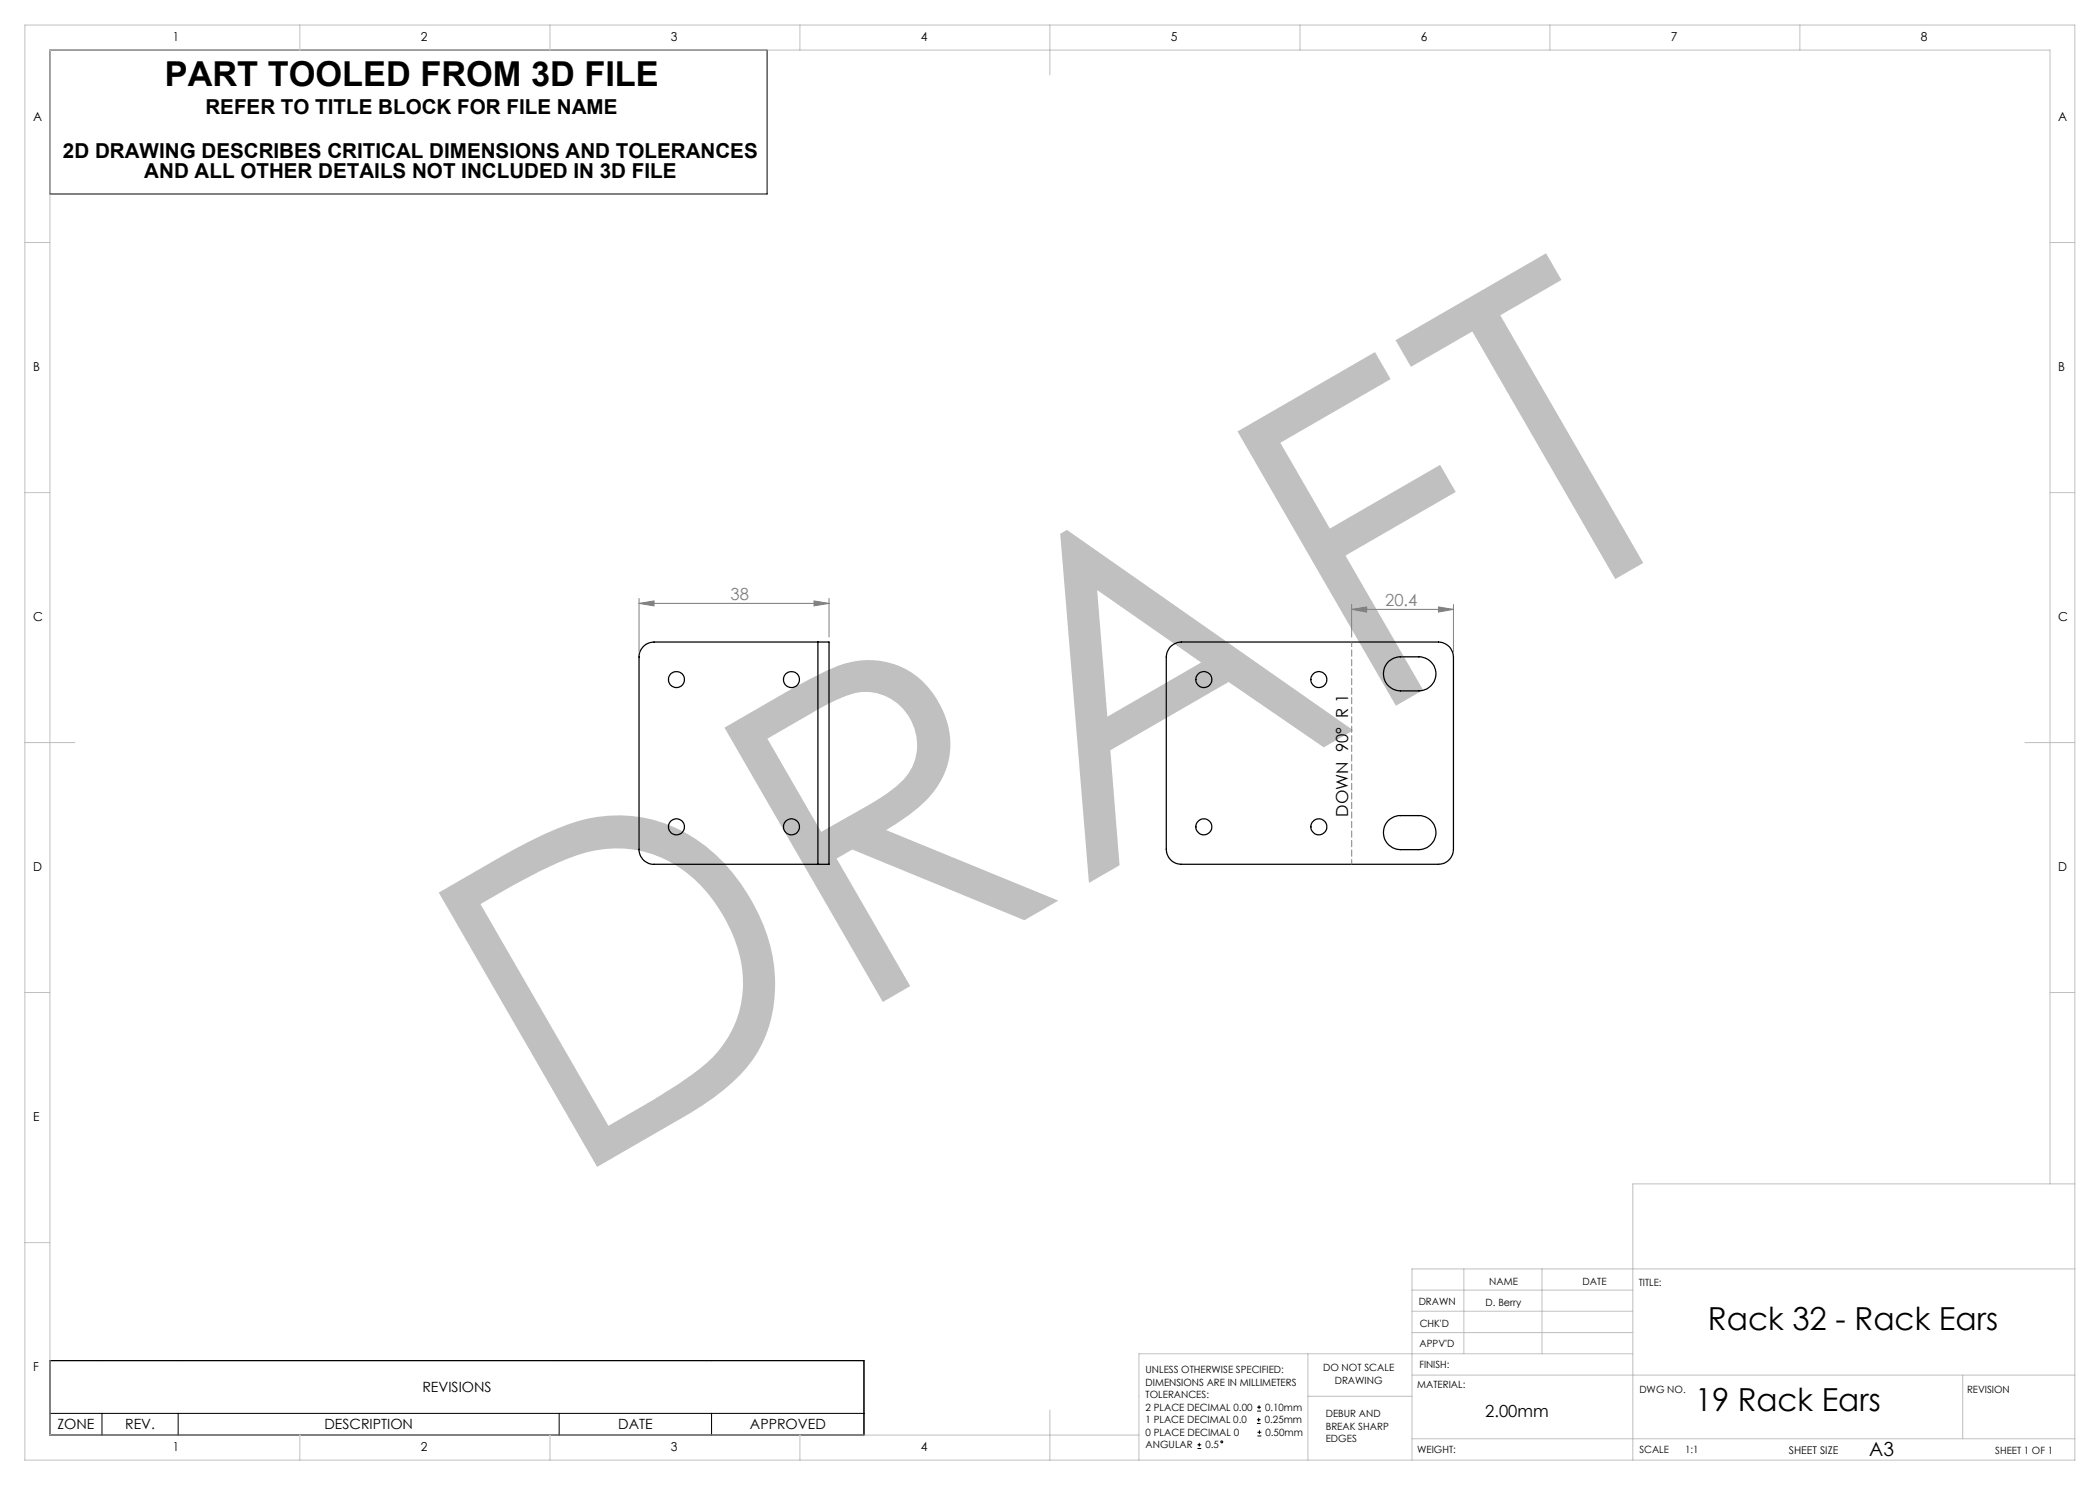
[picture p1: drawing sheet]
<svg xmlns="http://www.w3.org/2000/svg" width="420mm" height="297mm" viewBox="0 0 420 297" stroke-linecap="round" stroke-linejoin="round" font-family="sans-serif">
<g fill="none" stroke="#000" stroke-width=".25">
<path d="M163.6 128.4h-32.8a3 3 0 0 0-3 3v38.5a2.94 2.94 0 0 0 3 3h32.8M163.6 128.4h2.2v44.5h-2.2M163.6 128.4v44.5M234.1 129.3l1-.6 1.2-.3h51.4a3 3 0 0 1 3 3v38.5a3 3 0 0 1-3 3h-51.4a3 3 0 0 1-3-3v-38.5l.2-1.1zM277.5 132.5l1-.7 1.2-.4h4.1a3.4 3.4 0 0 1 3.4 3.4 3.4 3.4 0 0 1-3.4 3.4h-3.7a3.4 3.4 0 0 1-3.1-2 3.4 3.4 0 0 1 .5-3.7zM277.5 164.2l1-.7 1.2-.4h4.1a3.4 3.4 0 0 1 3.4 3.4 3.4 3.4 0 0 1-3.4 3.4h-3.7a3.4 3.4 0 0 1-3.1-2 3.4 3.4 0 0 1 .5-3.7z"/>
<circle cx="135.3" cy="135.9" r="1.6"/>
<circle cx="158.3" cy="135.9" r="1.6"/>
<circle cx="240.8" cy="135.9" r="1.6"/>
<circle cx="263.8" cy="135.9" r="1.6"/>
<circle cx="135.3" cy="165.4" r="1.6"/>
<circle cx="158.3" cy="165.4" r="1.6"/>
<circle cx="240.8" cy="165.4" r="1.59"/>
<circle cx="263.8" cy="165.4" r="1.59"/>
</g>
<g fill="none" stroke="#000" stroke-width=".2">
<path d="M10 272.1h162.8v14.9h-162.8zM10 282.7h162.8M20.4 282.7v4.3M35.6 282.7v4.3M111.8 282.7v4.3M142.3 282.7v4.3M239.5 289.7h.7M239.5 289h.7M239.9 288.6v.7M251.4 284.7h.7M251.4 283.9h.7M251.4 282.2h.8"/>
<path d="M251.4 281.4h.8M251.5 287.2h.8M251.5 286.5h.8M251.7 283.6v.7M251.8 281.1v.7M251.9 286.1v.7"/>
<circle cx="244.4" cy="288.4" r=".19"/>
</g>
<path d="M127.8 119.7v10.7M165.8 119.7v7.7M127.8 120.7l3-.5v1zM127.8 120.7h38M162.8 120.2l3 .5-3 .5zM270.3 121.9l3-.5v1zM270.3 120.9v6.5M270.3 121.9h20.4M287.7 121.4l3 .5-3 .5zM290.7 120.9v9.5" fill="none" stroke="#808080" stroke-width=".2"/>
<path d="M10 10h143.4v28.8h-143.4z" fill="none" stroke="#0a0605" stroke-width=".2"/>
<path d="M270.3 128.4v44.4" fill="none" stroke="#808080" stroke-width=".2" stroke-dasharray="1.3 .6" stroke-dashoffset=".3"/>
<g fill="none" stroke="#c0c0c0" stroke-width=".2">
<path d="M5 5h410v287h-410zM60 5v5M110 5v5M160 5v5M210 5v10M260 5v5M310 5v5M360 5v5M5 48.5h5M410 48.5h5M5 98.5h5M410 98.5h5"/>
<path d="M5 148.5h10M405 148.5h10M5 198.5h5M410 198.5h5M410 236.8v-226.8h-400v277h217.8M415 236.8h-88.4v55.2M5 248.5h5M282.4 258h44.2M292.8 253.8v17M308.4 253.8v17M415 253.8h-132.6v38.2M261.6 270.8v21.2"/>
<path d="M261.6 279.3h20.8M282.4 266.5h44.2M282.4 262.3h44.2M282.4 275h132.6M326.6 270.8h-98.8v21.2M392.5 275v12.8M60 287v5M110 287v5M160 287v5M210 282v10M282.4 287.8h132.6"/>
</g>
<g fill="#808080">
<path d="M270.3 121.9l3-.5v1zM287.7 121.4l3 .5-3 .5z"/>
<path d="M127.8 120.7l3-.5v1zM162.8 120.2l3 .5-3 .5z"/>
</g>
<text font-size="88.2" fill="#c0c0c0" x="112.7" y="237.2" transform="rotate(-30 112.7 237.2)">DRAFT</text>
<text font-size="6.9" x="33" y="17.1">PART TOOLED FROM 3D FILE</text>
<g font-size="6.3">
<text x="341.6" y="266">Rack 32 - Rack Ears</text>
<text x="339" y="282.1">19 Rack Ears</text>
</g>
<g font-size="4.1">
<text x="41.1" y="22.8">REFER TO TITLE BLOCK FOR FILE NAME</text>
<text x="12.6" y="31.7">2D DRAWING DESCRIBES CRITICAL DIMENSIONS AND TOLERANCES</text>
<text x="28.9" y="35.7">AND ALL OTHER DETAILS NOT INCLUDED IN 3D FILE</text>
</g>
<text font-size="3.9" x="373.8" y="291.2">A3</text>
<g font-size="3.3" fill="#808080">
<text x="146.1" y="119.9">38</text>
<text x="277" y="121.2">20.4</text>
</g>
<g font-size="3.3">
<text x="269.6" y="163.4" transform="rotate(-90 269.6 163.4)">DOWN 90° R 1</text>
<text x="297" y="283.4">2.00mm</text>
</g>
<g font-size="2.8">
<text x="84.5" y="278.4">REVISIONS</text>
<text x="11.5" y="285.9">ZONE</text>
<text x="25" y="285.9">REV.</text>
<text x="64.9" y="285.9">DESCRIPTION</text>
<text x="123.6" y="285.9">DATE</text>
<text x="150" y="285.9">APPROVED</text>
</g>
<g font-size="2.5">
<text x="34.6" y="8.2">1</text>
<text x="84.2" y="8.2">2</text>
<text x="134.2" y="8.2">3</text>
<text x="184.2" y="8.2">4</text>
<text x="234.2" y="8.2">5</text>
<text x="284.2" y="8.2">6</text>
<text x="334.2" y="8.2">7</text>
<text x="384.2" y="8.2">8</text>
<text x="6.7" y="24.2">A</text>
<text x="411.7" y="24.2">A</text>
<text x="6.7" y="74.2">B</text>
<text x="411.7" y="74.2">B</text>
<text x="6.7" y="124.2">C</text>
<text x="411.7" y="124.2">C</text>
<text x="6.7" y="174.2">D</text>
<text x="411.7" y="174.2">D</text>
<text x="6.7" y="224.2">E</text>
<text x="6.7" y="274.2">F</text>
<text x="34.6" y="290.2">1</text>
<text x="84.2" y="290.2">2</text>
<text x="134.2" y="290.2">3</text>
<text x="184.2" y="290.2">4</text>
</g>
<text font-size="2.1" x="357.7" y="290.8">SHEET SIZE</text>
<g font-size="2">
<text x="297.8" y="257">NAME</text>
<text x="316.5" y="256.9">DATE</text>
<text x="327.8" y="257.2">TITLE:</text>
<text x="283.7" y="261.1">DRAWN</text>
<text x="297.1" y="261.1">D. Berry</text>
<text x="283.9" y="269.4">APPV'D</text>
<text x="283.9" y="265.3">CHK'D</text>
<text x="229.1" y="274.7">UNLESS OTHERWISE SPECIFIED:</text>
<text x="264.6" y="274.3">DO NOT SCALE</text>
<text x="283.9" y="273.6">FINISH:</text>
<text x="229.1" y="277.2">DIMENSIONS ARE IN MILLIMETERS</text>
<text x="229.1" y="279.7">TOLERANCES:</text>
<text x="266.9" y="276.8">DRAWING</text>
<text x="283.4" y="277.5">MATERIAL:</text>
<text x="327.9" y="278.6">DWG NO.</text>
<text x="393.4" y="278.6">REVISION</text>
<text x="229.1" y="282.2">2 PLACE DECIMAL 0.00</text>
<text x="229.1" y="284.7">1 PLACE DECIMAL 0.0</text>
<text x="229.1" y="287.2">0 PLACE DECIMAL 0</text>
<text x="253" y="284.7">0.25mm</text>
<text x="253" y="282.2">0.10mm</text>
<text x="253.1" y="287.2">0.50mm</text>
<text x="265.2" y="283.5">DEBUR AND</text>
<text x="265.2" y="286">BREAK SHARP</text>
<text x="229.1" y="289.7">ANGULAR</text>
<text x="241.1" y="289.7">0.5</text>
<text x="265.2" y="288.5">EDGES</text>
<text x="283.4" y="290.5">WEIGHT:</text>
<text x="327.9" y="290.6">SCALE</text>
<text x="337" y="290.6">1:1</text>
<text x="399.1" y="290.7">SHEET 1 OF 1</text>
</g>
</svg>
